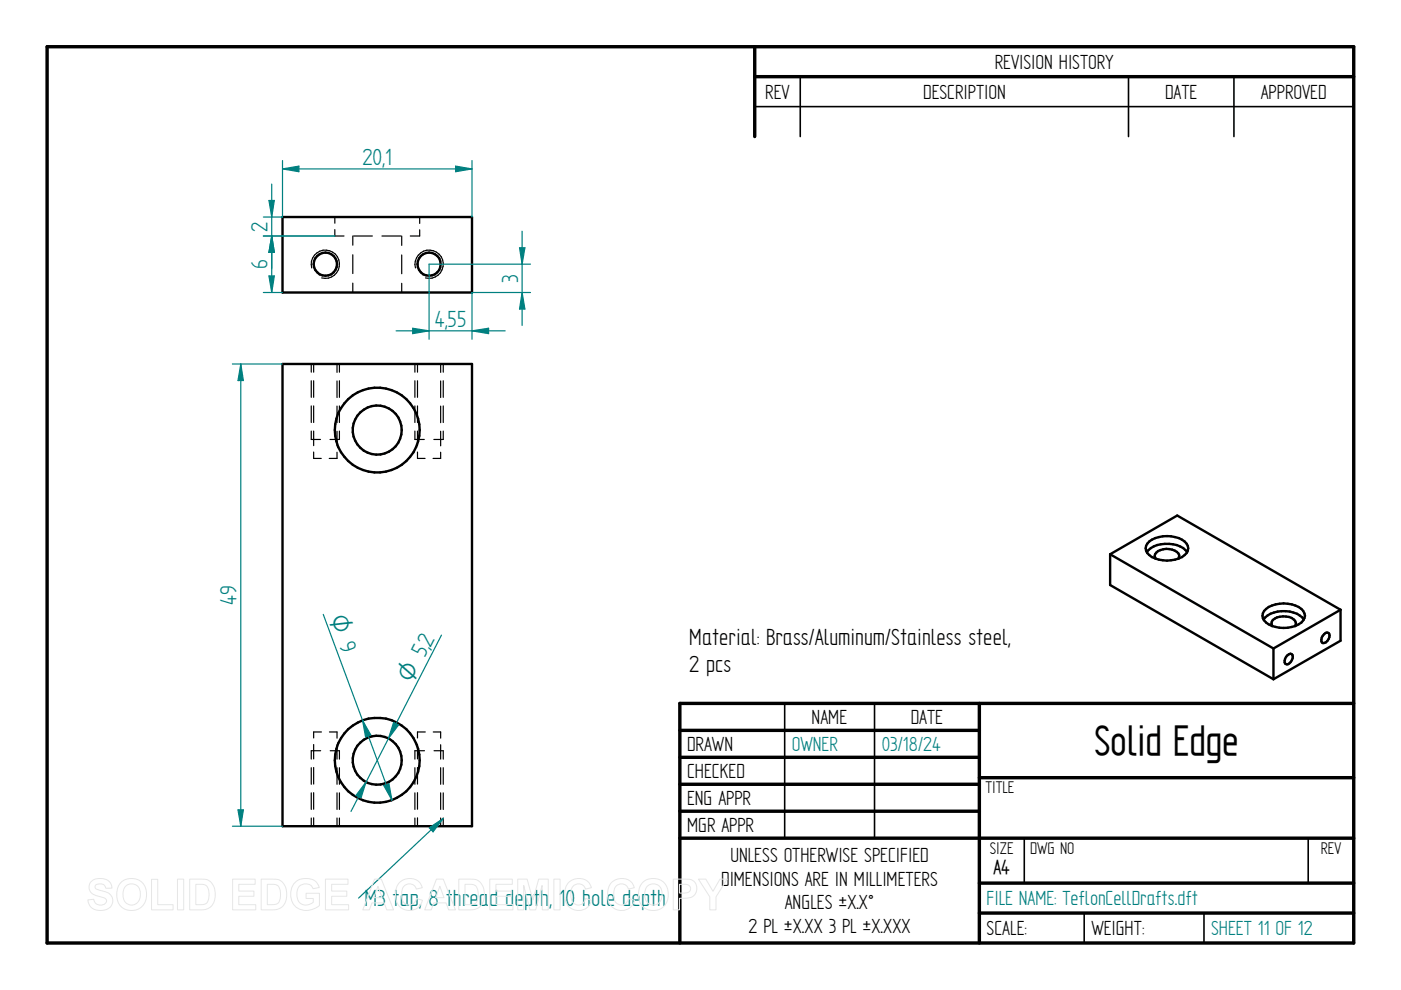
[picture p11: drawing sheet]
<svg xmlns="http://www.w3.org/2000/svg" width="297mm" height="210mm" viewBox="0 0 297 210" stroke-linecap="round" stroke-linejoin="round" font-family="sans-serif">
<g fill="none" stroke="#000" stroke-width=".72">
<path d="M10 9.9h277v190h-277zM160 9.9v19.1M160 16.3h127M144.1 154.9h63.5M207.6 149.1v50.8M287 149.1h-142.9v50.8M144.1 160.6h63.5M144.1 166.3h63.5M144.1 172h63.5M144.1 177.7h142.9M207.6 164.9h79.4M207.6 187.2h79.4"/>
<path d="M207.6 193.6h79.4"/>
</g>
<path d="M169.7 16.3v12.7M239.3 16.3v12.7M261.6 16.3v12.7M160 22.6h127M166.4 149.1v28.6M185.4 149.1v28.6M217.2 177.8v9.4M277.4 177.8v9.4M229.9 193.6v6.3M255.3 193.6v6.3" fill="none" stroke="#000" stroke-width=".34"/>
<g fill="none" stroke="#000" stroke-width=".51">
<path d="M59.9 46h40.2v16h-40.2zM59.9 77.2h40.2v98h-40.2z"/>
<circle cx="69" cy="56" r="2.46"/>
<circle cx="91" cy="56" r="2.46"/>
<circle cx="80" cy="91.2" r="9"/>
<circle cx="80" cy="91.2" r="5.2"/>
<circle cx="80" cy="161.2" r="5.2"/>
<circle cx="80" cy="161.2" r="9"/>
</g>
<g fill="none" stroke="#000" stroke-width=".25">
<path d="M66.1 56.8a3 3 0 0 1 2.6-3.8 3 3 0 0 1 3.3 3.3 3 3 0 0 1-3.8 2.6M71 48.7v1.3h1.9M71 46v1.3M74.8 50v2M74.8 54v4M75 50h3.9M81 50h4M85.2 50v2M85.2 54.1v3.9M88.1 56.8a3 3 0 0 1 2.6-3.8 3 3 0 0 1 3.3 3.3 3 3 0 0 1-3.8 2.6M89 48.7v1.3h-2M89 46v1.4"/>
<path d="M66 77.2v1.7M66.5 77.2v1.7M71.5 77.2v1.8M72 77.2v1.7M74.8 60v2M85.2 60.1v1.9M88 77.2v1.7M88.5 77.2v1.7M93.4 77.2v1.8M94 77.2v1.7M66 80.7v3.5M66 86.1v3.5"/>
<path d="M66 91.4v1.8h1.9M66.5 95.8v1.4h1.6M66.5 80.7v3.5M66.5 86.1v3.5M66.5 91.4v3.1M71.5 95.9v1.3h-1.7M71.5 80.8v3.5M71.5 86.1v3.5M71.5 91.4v3.1M72 80.7v3.5M72 86.1v3.5M72 91.4v1.8h-2"/>
<path d="M88 80.7v3.5M88 86.1v3.5M88 91.4v1.8h2M88.5 95.8v1.4h1.6M88.5 80.7v3.5M88.5 86.1v3.5M88.5 91.4v3.1M93.4 95.9v1.3h-1.6M93.4 80.8v3.5M93.4 86.1v3.5M93.4 91.4v3.1M94 80.7v3.5"/>
<path d="M94 86.1v3.5M94 91.4v1.8h-2M66.5 157.9v3M68 159.2h-2v1.8M68.2 155.2h-1.7v1.3M69.8 155.2h1.7v1.3M70 159.2h2v1.8M71.5 157.9v3.1M88.5 157.9v3M90 159.2h-2v1.8M90.2 155.2h-1.7v1.3M91.9 155.2h1.5v1.3"/>
<path d="M92 159.2h2v1.8M93.4 157.9v3.1M66 162.8v3.5M66 168.1v3.5M66 173.4v1.8M66.5 162.7v3.5M66.5 168.1v3.5M66.5 173.4v1.8M71.5 162.8v3.5M71.5 168.1v3.5M71.5 173.4v1.8M72 162.8v3.5"/>
<path d="M72 168.1v3.5M72 173.4v1.8M88 162.8v3.5M88 168.1v3.5M88 173.4v1.8M88.5 162.7v3.5M88.5 168.1v3.5M88.5 173.4v1.8M93.4 162.8v3.5M93.4 168.1v3.5M93.4 173.4v1.8M94 162.8v3.5"/>
<path d="M94 168.1v3.5M94 173.4v1.8"/>
</g>
<path d="M91 56h21.5M100.1 62h12.4M110.7 62l.6 3.5h-1.2z" fill="none" stroke="#008080" stroke-width=".25"/>
<path d="M110.7 62l.6 3.5h-1.2z" fill="#008080"/>
<path d="M110.1 52.5h1.2l-.6 3.5z" fill="none" stroke="#008080" stroke-width=".25"/>
<path d="M110.1 52.5h1.2l-.6 3.5z" fill="#008080"/>
<path d="M91 56v15.9M110.7 49v20M87.5 69.6l3.5 .5-3.5 .6zM100.1 62v9.9" fill="none" stroke="#008080" stroke-width=".25"/>
<path d="M87.5 69.6l3.5 .5-3.5 .6z" fill="#008080"/>
<path d="M100.1 70.1l3.5-.5v1.1z" fill="none" stroke="#008080" stroke-width=".25"/>
<path d="M100.1 70.1l3.5-.5v1.1z" fill="#008080"/>
<path d="M59.9 35.8l3.5-.6v1.2zM59.9 34v12M100.1 34v12M84 70.1h23.1" fill="none" stroke="#008080" stroke-width=".25"/>
<path d="M59.9 35.8l3.5-.6v1.2z" fill="#008080"/>
<path d="M96.6 35.2l3.5 .6-3.5 .6z" fill="none" stroke="#008080" stroke-width=".25"/>
<path d="M96.6 35.2l3.5 .6-3.5 .6z" fill="#008080"/>
<path d="M59.9 35.8h40.2M49.3 77.2h10.6M51.1 77.2l.5 3.5h-1.1zM49.3 175.2h10.6" fill="none" stroke="#008080" stroke-width=".25"/>
<path d="M51.1 77.2l.5 3.5h-1.1z" fill="#008080"/>
<path d="M50.5 171.7h1.1l-.5 3.5z" fill="none" stroke="#008080" stroke-width=".25"/>
<path d="M50.5 171.7h1.1l-.5 3.5z" fill="#008080"/>
<path d="M55.8 46h4.1M55.8 50h15.2M57.6 50l.6 3.5h-1.2zM51.1 77.2v98" fill="none" stroke="#008080" stroke-width=".25"/>
<path d="M57.6 50l.6 3.5h-1.2z" fill="#008080"/>
<path d="M57 42.5h1.2l-.6 3.5z" fill="none" stroke="#008080" stroke-width=".25"/>
<path d="M57 42.5h1.2l-.6 3.5z" fill="#008080"/>
<path d="M57.6 39v18M55.8 50h15.2M57.6 50l.6 3.5h-1.2zM55.8 62h4.1" fill="none" stroke="#008080" stroke-width=".25"/>
<path d="M57.6 50l.6 3.5h-1.2z" fill="#008080"/>
<path d="M57 58.5h1.2l-.6 3.5z" fill="none" stroke="#008080" stroke-width=".25"/>
<path d="M57 58.5h1.2l-.6 3.5z" fill="#008080"/>
<path d="M57.6 50v12M93.6 134.7l-19.2 37.3M77.6 165.8l-1.1 3.4-1-.5z" fill="none" stroke="#008080" stroke-width=".25"/>
<path d="M77.6 165.8l-1.1 3.4-1-.5z" fill="#008080"/>
<path d="M83.4 153.2l1.1 .5-2.1 2.8z" fill="none" stroke="#008080" stroke-width=".25"/>
<path d="M83.4 153.2l1.1 .5-2.1 2.8z" fill="#008080"/>
<path d="M68.5 130.3l14.6 39.3M81.4 166.5l1.1-.3 .6 3.4z" fill="none" stroke="#008080" stroke-width=".25"/>
<path d="M81.4 166.5l1.1-.3 .6 3.4z" fill="#008080"/>
<path d="M76.9 152.7l1.7 3.1-1.1 .5z" fill="none" stroke="#008080" stroke-width=".25"/>
<path d="M76.9 152.7l1.7 3.1-1.1 .5z" fill="#008080"/>
<path d="M94 173.5l-18 16.9" fill="none" stroke="#008080" stroke-width=".25"/>
<path d="M91 175.5l3-2-2.2 2.9z" fill="#008080"/>
<path d="M91 175.5l3-2-2.2 2.9z" fill="none" stroke="#008080" stroke-width=".25"/>
<g fill="none" stroke="#000" stroke-width=".51">
<path d="M235.4 117.5v6.5l34.6 20M235.4 117.5l34.6 20M235.4 117.5l14.2-8.2 34.6 20M243.7 114.8a6.7 6.7 0 0 1 7.5 0 1.74 1.74 0 0 1 0 2.9 6.5 6.5 0 0 1-7.5 0 1.74 1.74 0 0 1 0-2.9zM249.8 118.4a1.11 1.11 0 0 0-.7-1.6 3.4 3.4 0 0 0-4.2 .7l-.1 .4 .2 .5M251.7 117.1a5.6 5.6 0 0 0-5.6-1.7 4.4 4.4 0 0 0-2.9 1.7M268.4 129.1a6.5 6.5 0 0 1 7.5 0 1.74 1.74 0 0 1 0 2.9 6.7 6.7 0 0 1-7.5 0 1.74 1.74 0 0 1 0-2.9zM270 137.5v6.5M273 138.9l.6-.3 .3 .1a1.47 1.47 0 0 1-1.1 2.1 .76 .76 0 0 1-.3-1.1zM274.6 132.8a1.38 1.38 0 0 0-1.3-2 3.5 3.5 0 0 0-3.6 1l-.1 .4 .1 .6M276.4 131.4a5.8 5.8 0 0 0-6.3-1.5 3.9 3.9 0 0 0-2.2 1.5M280.8 134.5l.5-.4 .3 .1a1.47 1.47 0 0 1-1.1 2.2 1.23 1.23 0 0 1 .3-1.9z"/>
<path d="M284.2 129.3v6.5l-14.2 8.2M284.2 129.3l-14.2 8.2"/>
</g>
<g fill="none" stroke="#e6e6e6" stroke-width=".21">
<path d="M19.3 186.9a3.1 3.1 0 0 1 4 .2l.4 1.2h-1.3a1.29 1.29 0 0 0-1-.9 1.29 1.29 0 0 0-1.2 .5l.1 .5 .4 .2a4.8 4.8 0 0 1 2.9 1.4 2.1 2.1 0 0 1-.2 2.3 2.1 2.1 0 0 1-2.1 .7 2.35 2.35 0 0 1-2.7-2.2l1.3-.1a1.41 1.41 0 0 0 1.2 1.2 1.41 1.41 0 0 0 1.5-.9 1.28 1.28 0 0 0-1.3-.9 2.4 2.4 0 0 1-2.4-2l.1-.6zM25.8 186.9a3.3 3.3 0 0 1 3.8-.2 3.3 3.3 0 0 1 1.4 3.6 3.2 3.2 0 0 1-3.6 2.7 3.2 3.2 0 0 1-2.6-3.8 3.1 3.1 0 0 1 1-2.3zM26.6 188a1.87 1.87 0 0 1 2.2-.4 1.87 1.87 0 0 1 1 2 1.88 1.88 0 0 1-1.9 2.3 1.88 1.88 0 0 1-1.8-2.3l.1-.8zM32.1 186.4h1.3v5.4h3.3v1.1h-4.6zM37.6 186.4h1.3v6.5h-1.3zM40.2 186.4h2.4a2.79 2.79 0 0 1 3 3.3 2.8 2.8 0 0 1-2.9 3.2h-2.5zM41.5 187.5a2.64 2.64 0 0 1 2.4 .5 3.3 3.3 0 0 1-.2 3.6l-.9 .2h-1.3zM49.3 186.4h4.8v1.1h-3.5v1.4h3.2v1.1h-3.2v1.8h3.6v1.1h-4.9zM55.4 186.4h2.3a2.79 2.79 0 0 1 3.1 3.3 2.8 2.8 0 0 1-3 3.2h-2.4zM56.7 187.5a2.64 2.64 0 0 1 2.4 .5 3.3 3.3 0 0 1-.3 3.6l-.8 .2h-1.3zM62.4 187.2a3.4 3.4 0 0 1 4.9 .2l.4 .8-1.3 .2a1.83 1.83 0 0 0-2.2-.9 1.83 1.83 0 0 0-1.3 2.1 2.02 2.02 0 0 0 1.1 2.1 2.02 2.02 0 0 0 2.4-.4v-.8h-1.5v-1.1h2.8v2.6a3.6 3.6 0 0 1-5.8-1 4 4 0 0 1 .5-3.8zM69 186.4h4.8v1.1h-3.5v1.4h3.2v1.1h-3.2v1.8h3.6v1.1h-4.9z"/>
<path d="M79.4 186.4h1.5l2.5 6.5h-1.4l-.6-1.5h-2.5l-.6 1.5h-1.4zM80.1 187.9l.9 2.4h-1.8zM84.7 187.2a2.86 2.86 0 0 1 4.8 1l-1.2 .3a1.58 1.58 0 0 0-1.9-1.1 1.58 1.58 0 0 0-1.2 1.8 2.19 2.19 0 0 0 1.2 2.7 1.54 1.54 0 0 0 1.9-1.4l1.3 .4a2.92 2.92 0 0 1-3.4 2.1 2.92 2.92 0 0 1-2.3-3.3l.2-1.5zM92.5 186.4h1.5l2.6 6.5h-1.5l-.5-1.5h-2.6l-.6 1.5h-1.4zM93.3 187.9l.8 2.4h-1.7zM97.3 186.4h2.3a2.79 2.79 0 0 1 3.1 3.3 2.8 2.8 0 0 1-3 3.2h-2.4zM98.6 187.5a2.64 2.64 0 0 1 2.4 .5 3.3 3.3 0 0 1-.3 3.6l-.8 .2h-1.3zM103.8 186.4h4.8v1.1h-3.4v1.4h3.2v1.1h-3.2v1.8h3.6v1.1h-5zM109.8 186.4h2l1.2 4.4 1.2-4.4h2v6.5h-1.2l-.1-5.2-1.3 5.2h-1.3l-1.3-5.2v5.2h-1.2zM117.4 186.4h1.3v6.5h-1.3zM120.5 187.2a2.86 2.86 0 0 1 4.9 1l-1.3 .3a1.58 1.58 0 0 0-1.8-1.1 1.58 1.58 0 0 0-1.3 1.8 2.19 2.19 0 0 0 1.3 2.7 1.54 1.54 0 0 0 1.9-1.4l1.2 .4a2.92 2.92 0 0 1-3.4 2.1 2.92 2.92 0 0 1-2.3-3.3l.2-1.5zM129.6 187.2a2.86 2.86 0 0 1 4.9 1l-1.3 .3a1.58 1.58 0 0 0-1.8-1.1 1.58 1.58 0 0 0-1.3 1.8 2.19 2.19 0 0 0 1.3 2.7 1.54 1.54 0 0 0 1.9-1.4l1.2 .4a2.92 2.92 0 0 1-3.4 2.1 2.92 2.92 0 0 1-2.3-3.3l.2-1.5z"/>
<path d="M136.5 186.9a3.3 3.3 0 0 1 3.7-.2 3.3 3.3 0 0 1 1.5 3.6 3.2 3.2 0 0 1-3.7 2.7 3.2 3.2 0 0 1-2.6-3.8 3.1 3.1 0 0 1 1.1-2.3zM137.2 188a1.87 1.87 0 0 1 2.2-.4 1.87 1.87 0 0 1 1 2 1.88 1.88 0 0 1-1.9 2.3 1.88 1.88 0 0 1-1.8-2.3l.1-.8zM142.7 186.4h2.1a2.49 2.49 0 0 1 2.7 1 2.11 2.11 0 0 1-.1 2.2 2.11 2.11 0 0 1-2.1 .8l-1.2 .1v2.4h-1.4zM144.1 187.5h.6a1.28 1.28 0 0 1 1.7 .9 1.21 1.21 0 0 1-1.6 1h-.7zM148.1 186.4h1.5l1.6 2.6 1.5-2.6h1.5l-2.4 3.8v2.7h-1.3v-2.7z"/>
</g>
<text font-size="10.1" x="232" y="160.1">Solid Edge</text>
<g font-size="5.6" fill="#008080">
<text x="76.8" y="34.9">20,1</text>
<text x="56.7" y="49.1" transform="rotate(-90 56.7 49.1)">2</text>
<text x="56.7" y="57.1" transform="rotate(-90 56.7 57.1)">6</text>
<text x="109.9" y="59.9" transform="rotate(-90 109.9 59.9)">3</text>
<text x="92.2" y="69.3">4,55</text>
<text x="50.2" y="128.3" transform="rotate(-90 50.2 128.3)">49</text>
<text x="91.3" y="137.3" transform="rotate(-63 91.3 137.3)">2</text>
<text x="77.3" y="192.2">M3 tap, 8 thread depth, 10 hole depth</text>
</g>
<g font-size="5.6">
<text x="146.1" y="136.8">Material: Brass/Aluminum/Stainless steel,</text>
<text x="146.1" y="142.6">2 pcs</text>
</g>
<g font-size="5.4" fill="#008080">
<text x="69.8" y="131.1" transform="rotate(70 69.8 131.1)">O 9</text>
<text x="87.3" y="144.9" transform="rotate(-63 87.3 144.9)">O 5,</text>
</g>
<g font-size="4.9">
<text x="210.9" y="14.6">REVISION HISTORY</text>
<text x="162.2" y="20.9">REV</text>
<text x="195.7" y="20.9">DESCRIPTION</text>
<text x="247" y="20.9">DATE</text>
<text x="267.3" y="20.9">APPROVED</text>
<text x="172.1" y="153.5">NAME</text>
<text x="193.1" y="153.5">DATE</text>
<text x="145.7" y="159.2">DRAWN</text>
<text x="145.7" y="164.9">CHECKED</text>
<text x="145.7" y="170.6">ENG APPR</text>
<text x="145.7" y="176.3">MGR APPR</text>
<text x="154.9" y="182.8">UNLESS OTHERWISE SPECIFIED</text>
<text x="152.9" y="187.8">DIMENSIONS ARE IN MILLIMETERS</text>
<text x="158.7" y="197.7">2 PL ±X.XX 3 PL ±X.XXX</text>
<text x="166.4" y="192.8">ANGLES ±X.X°</text>
<text x="209.2" y="198.2">SCALE:</text>
<text x="231.4" y="198.2">WEIGHT:</text>
</g>
<g font-size="4.9" fill="#008080">
<text x="167.9" y="159.2">OWNER</text>
<text x="186.9" y="159.2">03/18/24</text>
<text x="209.2" y="191.9">FILE NAME: TeflonCellDrafts.dft</text>
<text x="256.8" y="198.3">SHEET 11 OF 12</text>
</g>
<text font-size="4.8" x="210.6" y="185.2">A4</text>
<g font-size="4.1">
<text x="208.9" y="168.1">TITLE</text>
<text x="209.8" y="181">SIZE</text>
<text x="218.4" y="181">DWG NO</text>
<text x="280" y="181">REV</text>
</g>
</svg>
